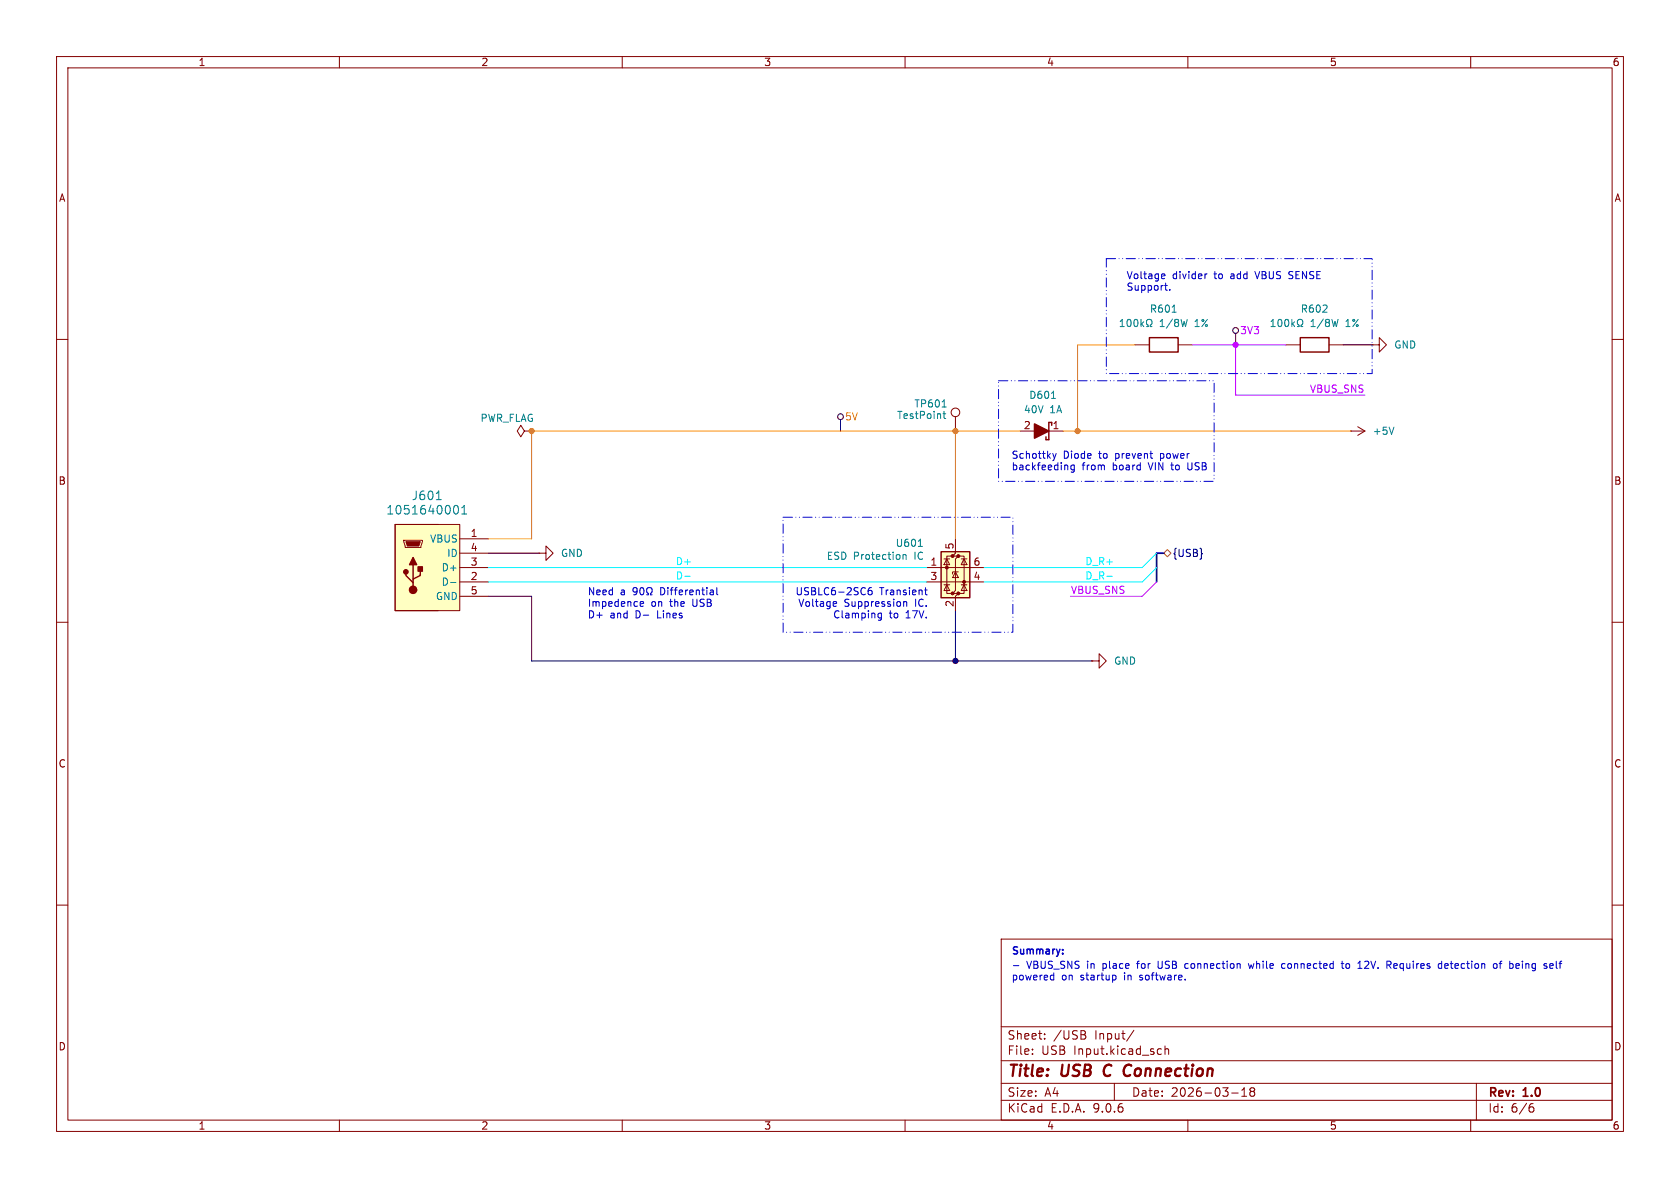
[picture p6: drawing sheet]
(kicad_sch
 (version 20250114)
 (generator "eeschema")
 (generator_version "9.0")
 (paper "A4")
 (title_block
  (title "USB C Connection")
  (date "2026-03-18")
  (rev "1.0"))
 (lib_symbols
  (symbol "Connector:TestPoint"
   (pin_numbers (hide yes))
   (pin_names
    (offset 0.762) (hide yes)) (exclude_from_sim no) (in_bom yes) (on_board yes)
   (property "Reference" "TP" (at 0 6.858 0) (effects (font (size 1.27 1.27))))
   (property "Value" "TestPoint" (at 0 5.08 0) (effects (font (size 1.27 1.27))))
   (property "Footprint" "" (at 5.08 0 0) (effects (font (size 1.27 1.27)) (hide yes)))
   (property "Datasheet" "~" (at 5.08 0 0) (effects (font (size 1.27 1.27)) (hide yes)))
   (property "Description" "test point" (at 0 0 0) (effects (font (size 1.27 1.27)) (hide yes)))
   (symbol "TestPoint_0_1"
    (circle (center 0 3.302) (radius 0.762) (stroke (width 0) (type default)) (fill (type none))))
   (symbol "TestPoint_1_1"
    (pin passive line (at 0 0 90) (length 2.54) (name "1" (effects (font (size 1.27 1.27)))) (number "1" (effects (font (size 1.27 1.27))))))
   (embedded_fonts no))
  (symbol "JLCPCB Basic:0805W8F1003T5E"
   (pin_numbers (hide yes))
   (pin_names (hide yes)) (exclude_from_sim no) (in_bom yes) (on_board yes)
   (property "Reference" "R" (at -3.048 6.858 0) (effects (font (size 1.27 1.27)) (justify left top)))
   (property "Value" "100kΩ 1/8W 1%" (at -3.048 4.318 0) (effects (font (size 1.27 1.27)) (justify left top)))
   (property "Footprint" "JLCPCB Basic:RESC2013X65N" (at 13.97 -96.19 0) (effects (font (size 1.27 1.27)) (justify left top) (hide yes)))
   (property "Datasheet" "https://www.mouser.in/datasheet/2/1365/1-3044649.pdf" (at 13.97 -196.19 0) (effects (font (size 1.27 1.27)) (justify left top) (hide yes)))
   (property "Description" "Resistor SMD 100kΩ 1/8W 1% 150V" (at 5.08 -4.318 0) (effects (font (size 1.27 1.27)) (hide yes)))
   (property "Height" "0.65" (at 13.97 -396.19 0) (effects (font (size 1.27 1.27)) (justify left top) (hide yes)))
   (property "Mouser Part Number" "303-0805W8F1003T5E" (at 13.97 -496.19 0) (effects (font (size 1.27 1.27)) (justify left top) (hide yes)))
   (property "Mouser Price/Stock" "https://www.mouser.co.uk/ProductDetail/Royalohm/0805W8F1003T5E?qs=e8oIoAS2J1ShnA7x9P0k6g%3D%3D" (at 13.97 -596.19 0) (effects (font (size 1.27 1.27)) (justify left top) (hide yes)))
   (property "Manufacturer" "UNI-ROYAL(Uniroyal Elec)" (at 13.97 -696.19 0) (effects (font (size 1.27 1.27)) (justify left top) (hide yes)))
   (property "Manufacturer Part No" "0805W8F1003T5E" (at 13.97 -796.19 0) (effects (font (size 1.27 1.27)) (justify left top) (hide yes)))
   (property "Package" "0805" (at 4.826 -6.604 0) (effects (font (size 1.27 1.27)) (hide yes)))
   (property "JLCPCB Part #" "C149504" (at 5.08 -9.144 0) (effects (font (size 1.27 1.27)) (hide yes)))
   (property "Part Type" "Basic" (at 5.588 -11.176 0) (effects (font (size 1.27 1.27)) (hide yes)))
   (symbol "0805W8F1003T5E_1_1"
    (rectangle (start 2.54 1.27) (end 7.62 -1.27) (stroke (width 0.254) (type solid)) (fill (type none)))
    (pin passive line (at 0 0 0) (length 2.54) (name "1" (effects (font (size 1.27 1.27)))) (number "1" (effects (font (size 1.27 1.27)))))
    (pin passive line (at 10.16 0 180) (length 2.54) (name "2" (effects (font (size 1.27 1.27)))) (number "2" (effects (font (size 1.27 1.27))))))
   (embedded_fonts no))
  (symbol "JLCPCB Basic:1N5819WS"
   (pin_names (hide yes)) (exclude_from_sim no) (in_bom yes) (on_board yes)
   (property "Reference" "D" (at 5.08 6.858 0) (effects (font (size 1.27 1.27)) (justify left top)))
   (property "Value" "40V 1A" (at 5.08 4.572 0) (effects (font (size 1.27 1.27)) (justify left top)))
   (property "Footprint" "GUANGDONG HOTTECH Diodes:D_SOD-323F" (at 12.7 -93.65 0) (effects (font (size 1.27 1.27)) (justify left top) (hide yes)))
   (property "Datasheet" "https://www.onsemi.com/pub/Collateral/SS39-D.PDF" (at 12.7 -193.65 0) (effects (font (size 1.27 1.27)) (justify left top) (hide yes)))
   (property "Description" "Diode, Schottkey, 40V, 1A, 600mV Forward Drop" (at 8.636 -3.81 0) (effects (font (size 1.27 1.27)) (hide yes)))
   (property "Height" "2.56" (at 12.7 -393.65 0) (effects (font (size 1.27 1.27)) (justify left top) (hide yes)))
   (property "Mouser Part Number" "" (at 12.7 -493.65 0) (effects (font (size 1.27 1.27)) (justify left top) (hide yes)))
   (property "Mouser Price/Stock" "" (at 12.7 -593.65 0) (effects (font (size 1.27 1.27)) (justify left top) (hide yes)))
   (property "Manufacturer" "Guangdong Hottech" (at 12.7 -693.65 0) (effects (font (size 1.27 1.27)) (justify left top) (hide yes)))
   (property "Manufacturer Part No" "1N5819WS" (at 12.7 -793.65 0) (effects (font (size 1.27 1.27)) (justify left top) (hide yes)))
   (property "JLCPCB Part #" "C191023" (at 8.636 -8.382 0) (effects (font (size 1.27 1.27)) (hide yes)))
   (property "Package" "SOD-323" (at 8.89 -6.35 0) (effects (font (size 1.27 1.27)) (hide yes)))
   (property "Part Type" "Basic" (at 8.636 -10.16 0) (effects (font (size 1.27 1.27)) (hide yes)))
   (symbol "1N5819WS_1_1"
    (polyline (pts (xy 7.112 -1.016) (xy 7.112 -1.524)) (stroke (width 0.254) (type default)) (fill (type none)))
    (polyline (pts (xy 7.62 1.524) (xy 7.62 -1.524)) (stroke (width 0.254) (type default)) (fill (type none)))
    (polyline (pts (xy 7.62 1.524) (xy 8.128 1.524)) (stroke (width 0.254) (type default)) (fill (type none)))
    (polyline (pts (xy 7.62 0) (xy 10.16 1.27) (xy 10.16 -1.27) (xy 7.62 0)) (stroke (width 0.254) (type default)) (fill (type outline)))
    (polyline (pts (xy 7.62 -1.524) (xy 7.112 -1.524)) (stroke (width 0.254) (type default)) (fill (type none)))
    (polyline (pts (xy 8.128 1.016) (xy 8.128 1.524)) (stroke (width 0.254) (type default)) (fill (type none)))
    (pin passive line (at 5.08 0 0) (length 2.54) (name "K" (effects (font (size 1.27 1.27)))) (number "1" (effects (font (size 1.27 1.27)))))
    (pin passive line (at 12.7 0 180) (length 2.54) (name "A" (effects (font (size 1.27 1.27)))) (number "2" (effects (font (size 1.27 1.27))))))
   (embedded_fonts no))
  (symbol "MOLEX Connectors:Micro USB Connector"
   (pin_names
    (offset 0.254)) (exclude_from_sim no) (in_bom yes) (on_board yes)
   (property "Reference" "J" (at 11.176 6.858 0) (effects (font (size 1.524 1.524))))
   (property "Value" "1051640001" (at 11.176 4.572 0) (effects (font (size 1.524 1.524))))
   (property "Footprint" "MOLEX Connectors:CON00906_5_MOL" (at 12.954 -29.718 0) (effects (font (size 1.27 1.27)
    (italic yes)) (hide yes)))
   (property "Datasheet" "https://www.molex.com/en-us/products/part-detail-pdf/1051640001?display=pdf" (at 9.398 -16.764 0) (effects (font (size 1.27 1.27)
    (italic yes)) (hide yes)))
   (property "Description" "Micro USB Connector, 30V, 1A, SMD" (at 13.716 -14.986 0) (effects (font (size 1.27 1.27)) (hide yes)))
   (property "Manufacturer" "MOLEX" (at 12.192 -23.114 0) (effects (font (size 1.27 1.27)) (hide yes)))
   (property "Manufacturer Part No" "1051640001" (at 12.192 -25.146 0) (effects (font (size 1.27 1.27)) (hide yes)))
   (property "JLCPCB Part #" "C234179" (at 11.938 -18.796 0) (effects (font (size 1.27 1.27)) (hide yes)))
   (property "Package" "SMD" (at 12.192 -21.082 0) (effects (font (size 1.27 1.27)) (hide yes)))
   (property "Part Type" "Extended" (at 12.192 -27.178 0) (effects (font (size 1.27 1.27)) (hide yes)))
   (symbol "Micro USB Connector_0_1"
    (polyline (pts (xy 6.604 -0.254) (xy 6.604 -0.508) (xy 6.858 -1.27) (xy 6.858 -1.524) (xy 9.652 -1.524) (xy 9.652 -1.27) (xy 9.906 -0.508) (xy 9.906 -0.254) (xy 6.604 -0.254)) (stroke (width 0) (type default)) (fill (type none)))
    (polyline (pts (xy 6.985 -0.508) (xy 9.525 -0.508) (xy 9.271 -1.27) (xy 7.239 -1.27) (xy 6.985 -0.508)) (stroke (width 0) (type default)) (fill (type outline)))
    (circle (center 6.985 -5.842) (radius 0.381) (stroke (width 0.254) (type default)) (fill (type outline)))
    (polyline (pts (xy 7.62 -4.572) (xy 8.89 -4.572) (xy 8.255 -3.302) (xy 7.62 -4.572)) (stroke (width 0.254) (type default)) (fill (type outline)))
    (polyline (pts (xy 8.255 -7.112) (xy 8.255 -4.572)) (stroke (width 0.254) (type default)) (fill (type none)))
    (polyline (pts (xy 8.255 -7.747) (xy 8.255 -7.112) (xy 9.525 -6.477) (xy 9.525 -5.207)) (stroke (width 0.254) (type default)) (fill (type none)))
    (polyline (pts (xy 8.255 -8.382) (xy 8.255 -7.747) (xy 6.985 -6.477) (xy 6.985 -5.842)) (stroke (width 0.254) (type default)) (fill (type none)))
    (circle (center 8.255 -9.017) (radius 0.635) (stroke (width 0.254) (type default)) (fill (type outline)))
    (rectangle (start 9.144 -4.953) (end 9.906 -5.715) (stroke (width 0.254) (type default)) (fill (type outline))))
   (symbol "Micro USB Connector_1_1"
    (polyline (pts (xy 5.08 2.54) (xy 5.08 -12.7)) (stroke (width 0.127) (type default)) (fill (type none)))
    (rectangle (start 5.08 2.54) (end 16.51 -12.7) (stroke (width 0) (type solid)) (fill (type background)))
    (polyline (pts (xy 5.08 -12.7) (xy 12.7 -12.7)) (stroke (width 0.127) (type default)) (fill (type none)))
    (polyline (pts (xy 12.7 2.54) (xy 5.08 2.54)) (stroke (width 0.127) (type default)) (fill (type none)))
    (pin unspecified line (at 21.59 0 180) (length 5.08) (name "VBUS" (effects (font (size 1.27 1.27)))) (number "1" (effects (font (size 1.27 1.27)))))
    (pin unspecified line (at 21.59 -2.54 180) (length 5.08) (name "ID" (effects (font (size 1.27 1.27)))) (number "4" (effects (font (size 1.27 1.27)))))
    (pin unspecified line (at 21.59 -5.08 180) (length 5.08) (name "D+" (effects (font (size 1.27 1.27)))) (number "3" (effects (font (size 1.27 1.27)))))
    (pin unspecified line (at 21.59 -7.62 180) (length 5.08) (name "D-" (effects (font (size 1.27 1.27)))) (number "2" (effects (font (size 1.27 1.27)))))
    (pin power_out line (at 21.59 -10.16 180) (length 5.08) (name "GND" (effects (font (size 1.27 1.27)))) (number "5" (effects (font (size 1.27 1.27)))))
    (pin power_out line (at 21.59 -10.16 180) (length 5.08) (hide yes) (name "GND" (effects (font (size 1.27 1.27)))) (number "6" (effects (font (size 1.27 1.27))))))
   (symbol "Micro USB Connector_1_2"
    (polyline (pts (xy 5.08 2.54) (xy 5.08 -12.7)) (stroke (width 0.127) (type default)) (fill (type none)))
    (polyline (pts (xy 5.08 -12.7) (xy 12.7 -12.7)) (stroke (width 0.127) (type default)) (fill (type none)))
    (polyline (pts (xy 7.62 0) (xy 5.08 0)) (stroke (width 0.127) (type default)) (fill (type none)))
    (polyline (pts (xy 7.62 0) (xy 8.89 0.8467)) (stroke (width 0.127) (type default)) (fill (type none)))
    (polyline (pts (xy 7.62 0) (xy 8.89 -0.8467)) (stroke (width 0.127) (type default)) (fill (type none)))
    (polyline (pts (xy 7.62 -2.54) (xy 5.08 -2.54)) (stroke (width 0.127) (type default)) (fill (type none)))
    (polyline (pts (xy 7.62 -2.54) (xy 8.89 -1.6933)) (stroke (width 0.127) (type default)) (fill (type none)))
    (polyline (pts (xy 7.62 -2.54) (xy 8.89 -3.3867)) (stroke (width 0.127) (type default)) (fill (type none)))
    (polyline (pts (xy 7.62 -5.08) (xy 5.08 -5.08)) (stroke (width 0.127) (type default)) (fill (type none)))
    (polyline (pts (xy 7.62 -5.08) (xy 8.89 -4.2333)) (stroke (width 0.127) (type default)) (fill (type none)))
    (polyline (pts (xy 7.62 -5.08) (xy 8.89 -5.9267)) (stroke (width 0.127) (type default)) (fill (type none)))
    (polyline (pts (xy 7.62 -7.62) (xy 5.08 -7.62)) (stroke (width 0.127) (type default)) (fill (type none)))
    (polyline (pts (xy 7.62 -7.62) (xy 8.89 -6.7733)) (stroke (width 0.127) (type default)) (fill (type none)))
    (polyline (pts (xy 7.62 -7.62) (xy 8.89 -8.4667)) (stroke (width 0.127) (type default)) (fill (type none)))
    (polyline (pts (xy 7.62 -10.16) (xy 5.08 -10.16)) (stroke (width 0.127) (type default)) (fill (type none)))
    (polyline (pts (xy 7.62 -10.16) (xy 8.89 -9.3133)) (stroke (width 0.127) (type default)) (fill (type none)))
    (polyline (pts (xy 7.62 -10.16) (xy 8.89 -11.0067)) (stroke (width 0.127) (type default)) (fill (type none)))
    (polyline (pts (xy 12.7 2.54) (xy 5.08 2.54)) (stroke (width 0.127) (type default)) (fill (type none)))
    (polyline (pts (xy 12.7 -12.7) (xy 12.7 2.54)) (stroke (width 0.127) (type default)) (fill (type none)))
    (pin unspecified line (at 0 0 0) (length 5.08) (name "VBUS" (effects (font (size 1.27 1.27)))) (number "1" (effects (font (size 1.27 1.27)))))
    (pin unspecified line (at 0 -2.54 0) (length 5.08) (name "D-" (effects (font (size 1.27 1.27)))) (number "2" (effects (font (size 1.27 1.27)))))
    (pin unspecified line (at 0 -5.08 0) (length 5.08) (name "D+" (effects (font (size 1.27 1.27)))) (number "3" (effects (font (size 1.27 1.27)))))
    (pin unspecified line (at 0 -7.62 0) (length 5.08) (name "ID" (effects (font (size 1.27 1.27)))) (number "4" (effects (font (size 1.27 1.27)))))
    (pin power_out line (at 0 -10.16 0) (length 5.08) (name "GND" (effects (font (size 1.27 1.27)))) (number "5" (effects (font (size 1.27 1.27))))))
   (embedded_fonts no))
  (symbol "STMICROELECTRONICS Protection:USBLC6-2P6"
   (pin_names (hide yes)) (exclude_from_sim no) (in_bom yes) (on_board yes)
   (property "Reference" "U" (at 1.778 6.604 0) (effects (font (size 1.27 1.27)) (justify left)))
   (property "Value" "ESD Protection IC" (at 1.778 4.699 0) (effects (font (size 1.27 1.27)) (justify left)))
   (property "Footprint" "STMICROELECTRONICS Protection:SOT95P280X145-6N" (at -8.89 -24.638 0) (effects (font (size 1.27 1.27)
    (italic yes)) (justify left) (hide yes)))
   (property "Datasheet" "https://www.st.com/resource/en/datasheet/usblc6-2.pdf" (at -22.606 -26.67 0) (effects (font (size 1.27 1.27)) (justify left) (hide yes)))
   (property "Description" "Very low capacitance ESD protection diode, 2 data-line, SOT-666" (at 7.366 -22.352 0) (effects (font (size 1.27 1.27)) (hide yes)))
   (property "Manufacturer" "STMicroelectronics" (at 2.032 -20.066 0) (effects (font (size 1.27 1.27)) (hide yes)))
   (property "Manufacturer Part No" "USBLC6-2SC6" (at 1.778 -31.496 0) (effects (font (size 1.27 1.27)) (hide yes)))
   (property "JLCPCB Part #" "C7519" (at 1.524 -29.21 0) (effects (font (size 1.27 1.27)) (hide yes)))
   (property "Package" "SOT-23-6L" (at 1.016 -35.306 0) (effects (font (size 1.27 1.27)) (hide yes)))
   (property "Part Type" "Extended" (at 1.524 -33.274 0) (effects (font (size 1.27 1.27)) (hide yes)))
   (symbol "USBLC6-2P6_0_0"
    (circle (center -1.524 0) (radius 0.0001) (stroke (width 0.508) (type default)) (fill (type none)))
    (circle (center -0.508 2.032) (radius 0.0001) (stroke (width 0.508) (type default)) (fill (type none)))
    (circle (center -0.508 -4.572) (radius 0.0001) (stroke (width 0.508) (type default)) (fill (type none)))
    (circle (center 0.508 2.032) (radius 0.0001) (stroke (width 0.508) (type default)) (fill (type none)))
    (circle (center 0.508 -4.572) (radius 0.0001) (stroke (width 0.508) (type default)) (fill (type none)))
    (circle (center 1.524 -2.54) (radius 0.0001) (stroke (width 0.508) (type default)) (fill (type none))))
   (symbol "USBLC6-2P6_0_1"
    (polyline (pts (xy -2.54 0) (xy 2.54 0)) (stroke (width 0) (type default)) (fill (type none)))
    (polyline (pts (xy -2.54 -2.54) (xy 2.54 -2.54)) (stroke (width 0) (type default)) (fill (type none)))
    (polyline (pts (xy -2.032 0.508) (xy -1.016 0.508) (xy -1.524 1.524) (xy -2.032 0.508)) (stroke (width 0) (type default)) (fill (type none)))
    (polyline (pts (xy -2.032 -3.048) (xy -1.016 -3.048)) (stroke (width 0) (type default)) (fill (type none)))
    (polyline (pts (xy -1.016 1.524) (xy -2.032 1.524)) (stroke (width 0) (type default)) (fill (type none)))
    (polyline (pts (xy -1.016 -4.064) (xy -2.032 -4.064) (xy -1.524 -3.048) (xy -1.016 -4.064)) (stroke (width 0) (type default)) (fill (type none)))
    (polyline (pts (xy -0.508 -1.143) (xy -0.508 -0.762) (xy 0.508 -0.762)) (stroke (width 0) (type default)) (fill (type none)))
    (polyline (pts (xy 0 2.54) (xy -0.508 2.032) (xy 0.508 2.032) (xy 0 1.524) (xy 0 -4.064) (xy -0.508 -4.572) (xy 0.508 -4.572) (xy 0 -5.08)) (stroke (width 0) (type default)) (fill (type none)))
    (polyline (pts (xy 0.508 -1.778) (xy -0.508 -1.778) (xy 0 -0.762) (xy 0.508 -1.778)) (stroke (width 0) (type default)) (fill (type none)))
    (polyline (pts (xy 1.016 1.524) (xy 2.032 1.524)) (stroke (width 0) (type default)) (fill (type none)))
    (polyline (pts (xy 1.016 -3.048) (xy 2.032 -3.048)) (stroke (width 0) (type default)) (fill (type none)))
    (polyline (pts (xy 2.032 0.508) (xy 1.016 0.508) (xy 1.524 1.524) (xy 2.032 0.508)) (stroke (width 0) (type default)) (fill (type none)))
    (polyline (pts (xy 2.032 -4.064) (xy 1.016 -4.064) (xy 1.524 -3.048) (xy 2.032 -4.064)) (stroke (width 0) (type default)) (fill (type none))))
   (symbol "USBLC6-2P6_1_1"
    (rectangle (start -2.54 2.794) (end 2.54 -5.334) (stroke (width 0.254) (type default)) (fill (type background)))
    (polyline (pts (xy -0.508 2.032) (xy -1.524 2.032) (xy -1.524 -4.572) (xy -0.508 -4.572)) (stroke (width 0) (type default)) (fill (type none)))
    (polyline (pts (xy 0.508 -4.572) (xy 1.524 -4.572) (xy 1.524 2.032) (xy 0.508 2.032)) (stroke (width 0) (type default)) (fill (type none)))
    (pin passive line (at -5.08 0 0) (length 2.54) (name "I/O1" (effects (font (size 1.27 1.27)))) (number "1" (effects (font (size 1.27 1.27)))))
    (pin passive line (at -5.08 -2.54 0) (length 2.54) (name "I/O2" (effects (font (size 1.27 1.27)))) (number "3" (effects (font (size 1.27 1.27)))))
    (pin passive line (at 0 5.08 270) (length 2.54) (name "VBUS" (effects (font (size 1.27 1.27)))) (number "5" (effects (font (size 1.27 1.27)))))
    (pin passive line (at 0 -7.62 90) (length 2.54) (name "GND" (effects (font (size 1.27 1.27)))) (number "2" (effects (font (size 1.27 1.27)))))
    (pin passive line (at 5.08 0 180) (length 2.54) (name "I/O1" (effects (font (size 1.27 1.27)))) (number "6" (effects (font (size 1.27 1.27)))))
    (pin passive line (at 5.08 -2.54 180) (length 2.54) (name "I/O2" (effects (font (size 1.27 1.27)))) (number "4" (effects (font (size 1.27 1.27))))))
   (embedded_fonts no))
  (symbol "power:+5V"
   (power)
   (pin_numbers (hide yes))
   (pin_names
    (offset 0) (hide yes)) (exclude_from_sim no) (in_bom yes) (on_board yes)
   (property "Reference" "#PWR" (at 0 -3.81 0) (effects (font (size 1.27 1.27)) (hide yes)))
   (property "Value" "+5V" (at 0 3.556 0) (effects (font (size 1.27 1.27))))
   (property "Footprint" "" (at 0 0 0) (effects (font (size 1.27 1.27)) (hide yes)))
   (property "Datasheet" "" (at 0 0 0) (effects (font (size 1.27 1.27)) (hide yes)))
   (property "Description" "Power symbol creates a global label with name \"+5V\"" (at 0 0 0) (effects (font (size 1.27 1.27)) (hide yes)))
   (symbol "+5V_0_1"
    (polyline (pts (xy -0.762 1.27) (xy 0 2.54)) (stroke (width 0) (type default)) (fill (type none)))
    (polyline (pts (xy 0 2.54) (xy 0.762 1.27)) (stroke (width 0) (type default)) (fill (type none)))
    (polyline (pts (xy 0 0) (xy 0 2.54)) (stroke (width 0) (type default)) (fill (type none))))
   (symbol "+5V_1_1"
    (pin power_in line (at 0 0 90) (length 0) (name "~" (effects (font (size 1.27 1.27)))) (number "1" (effects (font (size 1.27 1.27))))))
   (embedded_fonts no))
  (symbol "power:GND"
   (power)
   (pin_numbers (hide yes))
   (pin_names
    (offset 0) (hide yes)) (exclude_from_sim no) (in_bom yes) (on_board yes)
   (property "Reference" "#PWR" (at 0 -6.35 0) (effects (font (size 1.27 1.27)) (hide yes)))
   (property "Value" "GND" (at 0 -3.81 0) (effects (font (size 1.27 1.27))))
   (property "Footprint" "" (at 0 0 0) (effects (font (size 1.27 1.27)) (hide yes)))
   (property "Datasheet" "" (at 0 0 0) (effects (font (size 1.27 1.27)) (hide yes)))
   (property "Description" "Power symbol creates a global label with name \"GND\" , ground" (at 0 0 0) (effects (font (size 1.27 1.27)) (hide yes)))
   (symbol "GND_0_1"
    (polyline (pts (xy 0 0) (xy 0 -1.27) (xy 1.27 -1.27) (xy 0 -2.54) (xy -1.27 -1.27) (xy 0 -1.27)) (stroke (width 0) (type default)) (fill (type none))))
   (symbol "GND_1_1"
    (pin power_in line (at 0 0 270) (length 0) (name "~" (effects (font (size 1.27 1.27)))) (number "1" (effects (font (size 1.27 1.27))))))
   (embedded_fonts no))
  (symbol "power:PWR_FLAG"
   (power)
   (pin_numbers (hide yes))
   (pin_names
    (offset 0) (hide yes)) (exclude_from_sim no) (in_bom yes) (on_board yes)
   (property "Reference" "#FLG" (at 0 1.905 0) (effects (font (size 1.27 1.27)) (hide yes)))
   (property "Value" "PWR_FLAG" (at 0 3.81 0) (effects (font (size 1.27 1.27))))
   (property "Footprint" "" (at 0 0 0) (effects (font (size 1.27 1.27)) (hide yes)))
   (property "Datasheet" "~" (at 0 0 0) (effects (font (size 1.27 1.27)) (hide yes)))
   (property "Description" "Special symbol for telling ERC where power comes from" (at 0 0 0) (effects (font (size 1.27 1.27)) (hide yes)))
   (symbol "PWR_FLAG_0_0"
    (pin power_out line (at 0 0 90) (length 0) (name "~" (effects (font (size 1.27 1.27)))) (number "1" (effects (font (size 1.27 1.27))))))
   (symbol "PWR_FLAG_0_1"
    (polyline (pts (xy 0 0) (xy 0 1.27) (xy -1.016 1.905) (xy 0 2.54) (xy 1.016 1.905) (xy 0 1.27)) (stroke (width 0) (type default)) (fill (type none))))
   (embedded_fonts no)))
 (text_box ""
  (exclude_from_sim no)
  (at 138.43 91.44 0)
  (size 40.64 20.32)
  (margins 0.9525 0.9525 0.9525 0.9525)
  (stroke (width 0.15) (type dash_dot_dot) (color 0 0 255 1))
  (fill (type none))
  (effects (font (size 1.27 1.27)) (justify left top)))
 (text_box ""
  (exclude_from_sim no)
  (at 195.58 45.72 0)
  (size 46.99 20.32)
  (margins 0.9525 0.9525 0.9525 0.9525)
  (stroke (width 0.15) (type dash_dot_dot) (color 0 0 255 1))
  (fill (type none))
  (effects (font (size 1.27 1.27)) (justify left top)))
 (text_box "Summary:"
  (exclude_from_sim no)
  (at 177.8 166.37 0)
  (size 20.32 3.81)
  (margins 0.9525 0.9525 0.9525 0.9525)
  (stroke (width -0.0001) (type solid))
  (fill (type none))
  (effects (font (size 1.27 1.27) (thickness 0.254)
    (bold yes)) (justify left top)))
 (text_box "Voltage divider to add VBUS SENSE Support."
  (exclude_from_sim no)
  (at 198.12 46.99 0)
  (size 36.83 5.08)
  (margins 0.9525 0.9525 0.9525 0.9525)
  (stroke (width -0.0001) (type solid))
  (fill (type none))
  (effects (font (size 1.27 1.27)) (justify left top)))
 (text_box "- VBUS_SNS in place for USB connection while connected to 12V. Requires detection of being self powered on startup in software."
  (exclude_from_sim no)
  (at 177.8 168.91 0)
  (size 102.87 11.43)
  (margins 0.9525 0.9525 0.9525 0.9525)
  (stroke (width -0.0001) (type solid))
  (fill (type none))
  (effects (font (size 1.27 1.27)) (justify left top)))
 (text_box "Schottky Diode to prevent power backfeeding from board VIN to USB"
  (exclude_from_sim no)
  (at 177.8 78.74 0)
  (size 36.83 5.08)
  (margins 0.9525 0.9525 0.9525 0.9525)
  (stroke (width -0.0001) (type solid))
  (fill (type none))
  (effects (font (size 1.27 1.27)) (justify left top)))
 (text_box "Need a 90Ω Differential Impedence on the USB D+ and D- Lines"
  (exclude_from_sim no)
  (at 102.87 102.87 0)
  (size 25.4 7.62)
  (margins 0.9525 0.9525 0.9525 0.9525)
  (stroke (width -0.0001) (type solid))
  (fill (type none))
  (effects (font (size 1.27 1.27)) (justify left top)))
 (text_box ""
  (exclude_from_sim no)
  (at 176.53 67.31 0)
  (size 38.1 17.78)
  (margins 0.9525 0.9525 0.9525 0.9525)
  (stroke (width 0.15) (type dash_dot_dot) (color 0 0 255 1))
  (fill (type none))
  (effects (font (size 1.27 1.27)) (justify left top)))
 (text_box "USBLC6-2SC6 Transient Voltage Suppression IC. Clamping to 17V."
  (exclude_from_sim no)
  (at 138.43 102.87 0)
  (size 26.67 7.62)
  (margins 0.9525 0.9525 0.9525 0.9525)
  (stroke (width -0.0001) (type solid))
  (fill (type none))
  (effects (font (size 1.27 1.27)) (justify right top)))
 (junction
  (at 218.44 60.96)
  (diameter 0)
  (color 0 0 0 0))
 (junction
  (at 93.98 76.2)
  (diameter 0)
  (color 0 0 0 0))
 (junction
  (at 168.91 116.84)
  (diameter 0)
  (color 0 0 0 0))
 (junction
  (at 190.5 76.2)
  (diameter 0)
  (color 0 0 0 0))
 (junction
  (at 168.91 76.2)
  (diameter 0)
  (color 0 0 0 0))
 (bus_entry
  (at 204.47 100.33)
  (size -2.54 2.54)
  (stroke (width 0) (type default)))
 (bus_entry
  (at 204.47 97.79)
  (size -2.54 2.54)
  (stroke (width 0) (type default)))
 (bus_entry
  (at 204.47 102.87)
  (size -2.54 2.54)
  (stroke (width 0) (type default)))
 (wire
  (pts (xy 218.44 69.85) (xy 218.44 60.96))
  (stroke (width 0) (type default)))
 (wire
  (pts (xy 93.98 76.2) (xy 168.91 76.2))
  (stroke (width 0) (type default)))
 (wire
  (pts (xy 86.36 102.87) (xy 163.83 102.87))
  (stroke (width 0) (type default)))
 (wire
  (pts (xy 86.36 97.79) (xy 95.25 97.79))
  (stroke (width 0) (type default)))
 (wire
  (pts (xy 86.36 100.33) (xy 163.83 100.33))
  (stroke (width 0) (type default)))
 (wire
  (pts (xy 173.99 100.33) (xy 201.93 100.33))
  (stroke (width 0) (type default)))
 (wire
  (pts (xy 93.98 116.84) (xy 93.98 105.41))
  (stroke (width 0) (type default)))
 (wire
  (pts (xy 168.91 107.95) (xy 168.91 116.84))
  (stroke (width 0) (type default)))
 (wire
  (pts (xy 189.23 105.41) (xy 201.93 105.41))
  (stroke (width 0) (type default)))
 (wire
  (pts (xy 210.82 60.96) (xy 218.44 60.96))
  (stroke (width 0) (type default)))
 (wire
  (pts (xy 168.91 76.2) (xy 180.34 76.2))
  (stroke (width 0) (type default)))
 (wire
  (pts (xy 190.5 60.96) (xy 190.5 76.2))
  (stroke (width 0) (type default)))
 (bus
  (pts (xy 205.74 97.79) (xy 204.47 97.79))
  (stroke (width 0) (type default)))
 (wire
  (pts (xy 218.44 69.85) (xy 241.3 69.85))
  (stroke (width 0) (type default)))
 (wire
  (pts (xy 86.36 95.25) (xy 93.98 95.25))
  (stroke (width 0) (type default)))
 (bus
  (pts (xy 204.47 100.33) (xy 204.47 102.87))
  (stroke (width 0) (type default)))
 (wire
  (pts (xy 190.5 76.2) (xy 238.76 76.2))
  (stroke (width 0) (type default)))
 (wire
  (pts (xy 173.99 102.87) (xy 201.93 102.87))
  (stroke (width 0) (type default)))
 (wire
  (pts (xy 86.36 105.41) (xy 93.98 105.41))
  (stroke (width 0) (type default)))
 (bus
  (pts (xy 204.47 97.79) (xy 204.47 100.33))
  (stroke (width 0) (type default)))
 (wire
  (pts (xy 218.44 60.96) (xy 227.33 60.96))
  (stroke (width 0) (type default)))
 (wire
  (pts (xy 93.98 95.25) (xy 93.98 76.2))
  (stroke (width 0) (type default)))
 (wire
  (pts (xy 190.5 60.96) (xy 200.66 60.96))
  (stroke (width 0) (type default)))
 (wire
  (pts (xy 168.91 76.2) (xy 168.91 95.25))
  (stroke (width 0) (type default)))
 (wire
  (pts (xy 187.96 76.2) (xy 190.5 76.2))
  (stroke (width 0) (type default)))
 (wire
  (pts (xy 237.49 60.96) (xy 242.57 60.96))
  (stroke (width 0) (type default)))
 (wire
  (pts (xy 93.98 116.84) (xy 168.91 116.84))
  (stroke (width 0) (type default)))
 (wire
  (pts (xy 168.91 116.84) (xy 193.04 116.84))
  (stroke (width 0) (type default)))
 (label "D+"
  (at 119.38 100.33 0)
  (effects (font (size 1.27 1.27)) (justify left bottom)))
 (label "VBUS_SNS"
  (at 189.23 105.41 0)
  (effects (font (size 1.27 1.27)) (justify left bottom)))
 (label "D_R-"
  (at 191.77 102.87 0)
  (effects (font (size 1.27 1.27)) (justify left bottom)))
 (label "VBUS_SNS"
  (at 241.3 69.85 180)
  (effects (font (size 1.27 1.27)) (justify right bottom)))
 (label "D-"
  (at 119.38 102.87 0)
  (effects (font (size 1.27 1.27)) (justify left bottom)))
 (label "D_R+"
  (at 191.77 100.33 0)
  (effects (font (size 1.27 1.27)) (justify left bottom)))
 (hierarchical_label "{USB}"
  (shape bidirectional)
  (at 205.74 97.79 0)
  (effects (font (size 1.27 1.27)) (justify left)))
 (netclass_flag ""
  (length 2.54)
  (shape round)
  (at 218.44 60.96 0)
  (fields_autoplaced yes)
  (effects (font (size 1.27 1.27)) (justify left bottom))
  (property "Netclass" "3V3" (at 219.1385 58.42 0) (effects (font (size 1.27 1.27)) (justify left)))
  (property "Component Class" "" (at -27.94 3.81 0) (effects (font (size 1.27 1.27)
    (italic yes)))))
 (netclass_flag ""
  (length 2.54)
  (shape round)
  (at 148.59 76.2 0)
  (fields_autoplaced yes)
  (effects (font (size 1.27 1.27)) (justify left bottom))
  (property "Netclass" "5V" (at 149.2885 73.66 0) (effects (font (size 1.27 1.27)) (justify left)))
  (property "Component Class" "" (at -97.79 19.05 0) (effects (font (size 1.27 1.27)
    (italic yes)))))
 (symbol
  (lib_id "power:+5V")
  (at 238.76 76.2 270)
  (unit 1)
  (exclude_from_sim no)
  (in_bom yes)
  (on_board yes)
  (dnp no)
  (fields_autoplaced yes)
  (property "Reference" "#PWR0603" (at 234.95 76.2 0) (effects (font (size 1.27 1.27)) (hide yes)))
  (property "Value" "+5V" (at 242.57 76.1999 90) (effects (font (size 1.27 1.27)) (justify left)))
  (property "Footprint" "" (at 238.76 76.2 0) (effects (font (size 1.27 1.27)) (hide yes)))
  (property "Datasheet" "" (at 238.76 76.2 0) (effects (font (size 1.27 1.27)) (hide yes)))
  (property "Description" "Power symbol creates a global label with name \"+5V\"" (at 238.76 76.2 0) (effects (font (size 1.27 1.27)) (hide yes)))
  (pin "1"))
 (symbol
  (lib_id "power:GND")
  (at 193.04 116.84 90)
  (unit 1)
  (exclude_from_sim no)
  (in_bom yes)
  (on_board yes)
  (dnp no)
  (fields_autoplaced yes)
  (property "Reference" "#PWR0602" (at 199.39 116.84 0) (effects (font (size 1.27 1.27)) (hide yes)))
  (property "Value" "GND" (at 196.85 116.8399 90) (effects (font (size 1.27 1.27)) (justify right)))
  (property "Footprint" "" (at 193.04 116.84 0) (effects (font (size 1.27 1.27)) (hide yes)))
  (property "Datasheet" "" (at 193.04 116.84 0) (effects (font (size 1.27 1.27)) (hide yes)))
  (property "Description" "Power symbol creates a global label with name \"GND\" , ground" (at 193.04 116.84 0) (effects (font (size 1.27 1.27)) (hide yes)))
  (pin "1"))
 (symbol
  (lib_id "power:GND")
  (at 242.57 60.96 90)
  (unit 1)
  (exclude_from_sim no)
  (in_bom yes)
  (on_board yes)
  (dnp no)
  (fields_autoplaced yes)
  (property "Reference" "#PWR0604" (at 248.92 60.96 0) (effects (font (size 1.27 1.27)) (hide yes)))
  (property "Value" "GND" (at 246.38 60.9599 90) (effects (font (size 1.27 1.27)) (justify right)))
  (property "Footprint" "" (at 242.57 60.96 0) (effects (font (size 1.27 1.27)) (hide yes)))
  (property "Datasheet" "" (at 242.57 60.96 0) (effects (font (size 1.27 1.27)) (hide yes)))
  (property "Description" "Power symbol creates a global label with name \"GND\" , ground" (at 242.57 60.96 0) (effects (font (size 1.27 1.27)) (hide yes)))
  (pin "1"))
 (symbol
  (lib_id "JLCPCB Basic:1N5819WS")
  (at 193.04 76.2 180)
  (unit 1)
  (exclude_from_sim no)
  (in_bom yes)
  (on_board yes)
  (dnp no)
  (fields_autoplaced yes)
  (property "Reference" "D601" (at 184.404 69.85 0) (effects (font (size 1.27 1.27))))
  (property "Value" "40V 1A" (at 184.404 72.39 0) (effects (font (size 1.27 1.27))))
  (property "Footprint" "GUANGDONG HOTTECH Diodes:D_SOD-323F" (at 180.34 -17.45 0) (effects (font (size 1.27 1.27)) (justify left top) (hide yes)))
  (property "Datasheet" "https://www.onsemi.com/pub/Collateral/SS39-D.PDF" (at 180.34 -117.45 0) (effects (font (size 1.27 1.27)) (justify left top) (hide yes)))
  (property "Description" "Diode, Schottkey, 40V, 1A, 600mV Forward Drop" (at 184.404 72.39 0) (effects (font (size 1.27 1.27)) (hide yes)))
  (property "Height" "2.56" (at 180.34 -317.45 0) (effects (font (size 1.27 1.27)) (justify left top) (hide yes)))
  (property "Mouser Part Number" "" (at 180.34 -417.45 0) (effects (font (size 1.27 1.27)) (justify left top) (hide yes)))
  (property "Mouser Price/Stock" "" (at 180.34 -517.45 0) (effects (font (size 1.27 1.27)) (justify left top) (hide yes)))
  (property "Manufacturer" "Guangdong Hottech" (at 180.34 -617.45 0) (effects (font (size 1.27 1.27)) (justify left top) (hide yes)))
  (property "Manufacturer Part No" "1N5819WS" (at 180.34 -717.45 0) (effects (font (size 1.27 1.27)) (justify left top) (hide yes)))
  (property "JLCPCB Part #" "C191023" (at 184.404 67.818 0) (effects (font (size 1.27 1.27)) (hide yes)))
  (property "Package" "SOD-323" (at 184.15 69.85 0) (effects (font (size 1.27 1.27)) (hide yes)))
  (property "Part Type" "Basic" (at 184.404 66.04 0) (effects (font (size 1.27 1.27)) (hide yes)))
  (pin "1")
  (pin "2"))
 (symbol
  (lib_id "power:GND")
  (at 95.25 97.79 90)
  (unit 1)
  (exclude_from_sim no)
  (in_bom yes)
  (on_board yes)
  (dnp no)
  (fields_autoplaced yes)
  (property "Reference" "#PWR0601" (at 101.6 97.79 0) (effects (font (size 1.27 1.27)) (hide yes)))
  (property "Value" "GND" (at 99.06 97.7899 90) (effects (font (size 1.27 1.27)) (justify right)))
  (property "Footprint" "" (at 95.25 97.79 0) (effects (font (size 1.27 1.27)) (hide yes)))
  (property "Datasheet" "" (at 95.25 97.79 0) (effects (font (size 1.27 1.27)) (hide yes)))
  (property "Description" "Power symbol creates a global label with name \"GND\" , ground" (at 95.25 97.79 0) (effects (font (size 1.27 1.27)) (hide yes)))
  (pin "1"))
 (symbol
  (lib_id "Connector:TestPoint")
  (at 168.91 76.2 0)
  (unit 1)
  (exclude_from_sim no)
  (in_bom no)
  (on_board yes)
  (dnp no)
  (property "Reference" "TP601" (at 161.544 71.374 0) (effects (font (size 1.27 1.27)) (justify left)))
  (property "Value" "TestPoint" (at 158.496 73.406 0) (effects (font (size 1.27 1.27)) (justify left)))
  (property "Footprint" "TestPoint:TestPoint_Pad_2.0x2.0mm" (at 173.99 76.2 0) (effects (font (size 1.27 1.27)) (hide yes)))
  (property "Datasheet" "~" (at 173.99 76.2 0) (effects (font (size 1.27 1.27)) (hide yes)))
  (property "Description" "test point" (at 168.91 76.2 0) (effects (font (size 1.27 1.27)) (hide yes)))
  (property "PCB_Hint" "Label 5V_USB" (at 168.91 76.2 0) (effects (font (size 1.27 1.27)) (hide yes)))
  (pin "1"))
 (symbol
  (lib_id "power:PWR_FLAG")
  (at 93.98 76.2 90)
  (unit 1)
  (exclude_from_sim no)
  (in_bom yes)
  (on_board yes)
  (dnp no)
  (property "Reference" "#FLG0601" (at 92.075 76.2 0) (effects (font (size 1.27 1.27)) (hide yes)))
  (property "Value" "PWR_FLAG" (at 94.488 73.914 90) (effects (font (size 1.27 1.27)) (justify left)))
  (property "Footprint" "" (at 93.98 76.2 0) (effects (font (size 1.27 1.27)) (hide yes)))
  (property "Datasheet" "~" (at 93.98 76.2 0) (effects (font (size 1.27 1.27)) (hide yes)))
  (property "Description" "Special symbol for telling ERC where power comes from" (at 93.98 76.2 0) (effects (font (size 1.27 1.27)) (hide yes)))
  (pin "1"))
 (symbol
  (lib_id "JLCPCB Basic:0805W8F1003T5E")
  (at 227.33 60.96 0)
  (unit 1)
  (exclude_from_sim no)
  (in_bom yes)
  (on_board yes)
  (dnp no)
  (fields_autoplaced yes)
  (property "Reference" "R602" (at 232.41 54.61 0) (effects (font (size 1.27 1.27))))
  (property "Value" "100kΩ 1/8W 1%" (at 232.41 57.15 0) (effects (font (size 1.27 1.27))))
  (property "Footprint" "JLCPCB Basic:RESC2013X65N" (at 241.3 157.15 0) (effects (font (size 1.27 1.27)) (justify left top) (hide yes)))
  (property "Datasheet" "https://www.mouser.in/datasheet/2/1365/1-3044649.pdf" (at 241.3 257.15 0) (effects (font (size 1.27 1.27)) (justify left top) (hide yes)))
  (property "Description" "Resistor SMD 100kΩ 1/8W 1% 150V" (at 232.41 65.278 0) (effects (font (size 1.27 1.27)) (hide yes)))
  (property "Height" "0.65" (at 241.3 457.15 0) (effects (font (size 1.27 1.27)) (justify left top) (hide yes)))
  (property "Mouser Part Number" "303-0805W8F1003T5E" (at 241.3 557.15 0) (effects (font (size 1.27 1.27)) (justify left top) (hide yes)))
  (property "Mouser Price/Stock" "https://www.mouser.co.uk/ProductDetail/Royalohm/0805W8F1003T5E?qs=e8oIoAS2J1ShnA7x9P0k6g%3D%3D" (at 241.3 657.15 0) (effects (font (size 1.27 1.27)) (justify left top) (hide yes)))
  (property "Manufacturer_Name" "UNI-ROYAL(Uniroyal Elec)" (at 241.3 757.15 0) (effects (font (size 1.27 1.27)) (justify left top) (hide yes)))
  (property "Manufacturer_Part_Number" "0805W8F1003T5E" (at 241.3 857.15 0) (effects (font (size 1.27 1.27)) (justify left top) (hide yes)))
  (property "Package" "0805" (at 232.156 67.564 0) (effects (font (size 1.27 1.27)) (hide yes)))
  (property "JLCPCB Part #" "C149504" (at 232.41 70.104 0) (effects (font (size 1.27 1.27)) (hide yes)))
  (property "Part Type" "Basic" (at 232.918 72.136 0) (effects (font (size 1.27 1.27)) (hide yes)))
  (property "Manufacturer" "UNI-ROYAL(Uniroyal Elec)" (at 241.3 757.15 0) (effects (font (size 1.27 1.27)) (justify left top) (hide yes)))
  (property "Manufacturer Part No" "0805W8F1003T5E" (at 241.3 857.15 0) (effects (font (size 1.27 1.27)) (justify left top) (hide yes)))
  (pin "2")
  (pin "1"))
 (symbol
  (lib_id "JLCPCB Basic:0805W8F1003T5E")
  (at 200.66 60.96 0)
  (unit 1)
  (exclude_from_sim no)
  (in_bom yes)
  (on_board yes)
  (dnp no)
  (fields_autoplaced yes)
  (property "Reference" "R601" (at 205.74 54.61 0) (effects (font (size 1.27 1.27))))
  (property "Value" "100kΩ 1/8W 1%" (at 205.74 57.15 0) (effects (font (size 1.27 1.27))))
  (property "Footprint" "JLCPCB Basic:RESC2013X65N" (at 214.63 157.15 0) (effects (font (size 1.27 1.27)) (justify left top) (hide yes)))
  (property "Datasheet" "https://www.mouser.in/datasheet/2/1365/1-3044649.pdf" (at 214.63 257.15 0) (effects (font (size 1.27 1.27)) (justify left top) (hide yes)))
  (property "Description" "Resistor SMD 100kΩ 1/8W 1% 150V" (at 205.74 65.278 0) (effects (font (size 1.27 1.27)) (hide yes)))
  (property "Height" "0.65" (at 214.63 457.15 0) (effects (font (size 1.27 1.27)) (justify left top) (hide yes)))
  (property "Mouser Part Number" "303-0805W8F1003T5E" (at 214.63 557.15 0) (effects (font (size 1.27 1.27)) (justify left top) (hide yes)))
  (property "Mouser Price/Stock" "https://www.mouser.co.uk/ProductDetail/Royalohm/0805W8F1003T5E?qs=e8oIoAS2J1ShnA7x9P0k6g%3D%3D" (at 214.63 657.15 0) (effects (font (size 1.27 1.27)) (justify left top) (hide yes)))
  (property "Manufacturer_Name" "UNI-ROYAL(Uniroyal Elec)" (at 214.63 757.15 0) (effects (font (size 1.27 1.27)) (justify left top) (hide yes)))
  (property "Manufacturer_Part_Number" "0805W8F1003T5E" (at 214.63 857.15 0) (effects (font (size 1.27 1.27)) (justify left top) (hide yes)))
  (property "Package" "0805" (at 205.486 67.564 0) (effects (font (size 1.27 1.27)) (hide yes)))
  (property "JLCPCB Part #" "C149504" (at 205.74 70.104 0) (effects (font (size 1.27 1.27)) (hide yes)))
  (property "Part Type" "Basic" (at 206.248 72.136 0) (effects (font (size 1.27 1.27)) (hide yes)))
  (property "Manufacturer" "UNI-ROYAL(Uniroyal Elec)" (at 214.63 757.15 0) (effects (font (size 1.27 1.27)) (justify left top) (hide yes)))
  (property "Manufacturer Part No" "0805W8F1003T5E" (at 214.63 857.15 0) (effects (font (size 1.27 1.27)) (justify left top) (hide yes)))
  (pin "2")
  (pin "1"))
 (symbol
  (lib_id "MOLEX Connectors:Micro USB Connector")
  (at 64.77 95.25 0)
  (unit 1)
  (exclude_from_sim no)
  (in_bom yes)
  (on_board yes)
  (dnp no)
  (fields_autoplaced yes)
  (property "Reference" "J601" (at 75.5332 87.63 0) (effects (font (size 1.524 1.524))))
  (property "Value" "1051640001" (at 75.5332 90.17 0) (effects (font (size 1.524 1.524))))
  (property "Footprint" "MOLEX Connectors:CON00906_5_MOL" (at 77.724 124.968 0) (effects (font (size 1.27 1.27)
    (italic yes)) (hide yes)))
  (property "Datasheet" "https://www.molex.com/en-us/products/part-detail-pdf/1051640001?display=pdf" (at 74.168 112.014 0) (effects (font (size 1.27 1.27)
    (italic yes)) (hide yes)))
  (property "Description" "Micro USB Connector, 30V, 1A, SMD" (at 78.486 110.236 0) (effects (font (size 1.27 1.27)) (hide yes)))
  (property "Manufacturer" "MOLEX" (at 76.962 118.364 0) (effects (font (size 1.27 1.27)) (hide yes)))
  (property "Manufacturer Part No" "1051640001" (at 76.962 120.396 0) (effects (font (size 1.27 1.27)) (hide yes)))
  (property "JLCPCB Part #" "C234179" (at 76.708 114.046 0) (effects (font (size 1.27 1.27)) (hide yes)))
  (property "Package" "SMD" (at 76.962 116.332 0) (effects (font (size 1.27 1.27)) (hide yes)))
  (property "Part Type" "Extended" (at 76.962 122.428 0) (effects (font (size 1.27 1.27)) (hide yes)))
  (pin "2")
  (pin "4")
  (pin "5")
  (pin "1")
  (pin "3")
  (pin "6"))
 (symbol
  (lib_id "STMICROELECTRONICS Protection:USBLC6-2P6")
  (at 168.91 100.33 0)
  (unit 1)
  (exclude_from_sim no)
  (in_bom yes)
  (on_board yes)
  (dnp no)
  (property "Reference" "U601" (at 158.242 96.012 0) (effects (font (size 1.27 1.27)) (justify left)))
  (property "Value" "ESD Protection IC" (at 146.05 98.298 0) (effects (font (size 1.27 1.27)) (justify left)))
  (property "Footprint" "STMICROELECTRONICS Protection:SOT95P280X145-6N" (at 160.02 124.968 0) (effects (font (size 1.27 1.27)
    (italic yes)) (justify left) (hide yes)))
  (property "Datasheet" "https://www.st.com/resource/en/datasheet/usblc6-2.pdf" (at 146.304 127 0) (effects (font (size 1.27 1.27)) (justify left) (hide yes)))
  (property "Description" "Very low capacitance ESD protection diode, 2 data-line, SOT-666" (at 176.276 122.682 0) (effects (font (size 1.27 1.27)) (hide yes)))
  (property "Manufacturer" "STMicroelectronics" (at 170.942 120.396 0) (effects (font (size 1.27 1.27)) (hide yes)))
  (property "Manufacturer Part No" "USBLC6-2SC6" (at 170.688 131.826 0) (effects (font (size 1.27 1.27)) (hide yes)))
  (property "JLCPCB Part #" "C7519" (at 170.434 129.54 0) (effects (font (size 1.27 1.27)) (hide yes)))
  (property "Package" "SOT-23-6L" (at 169.926 135.636 0) (effects (font (size 1.27 1.27)) (hide yes)))
  (property "Part Type" "Extended" (at 170.434 133.604 0) (effects (font (size 1.27 1.27)) (hide yes)))
  (pin "6")
  (pin "1")
  (pin "4")
  (pin "2")
  (pin "5")
  (pin "3")))
